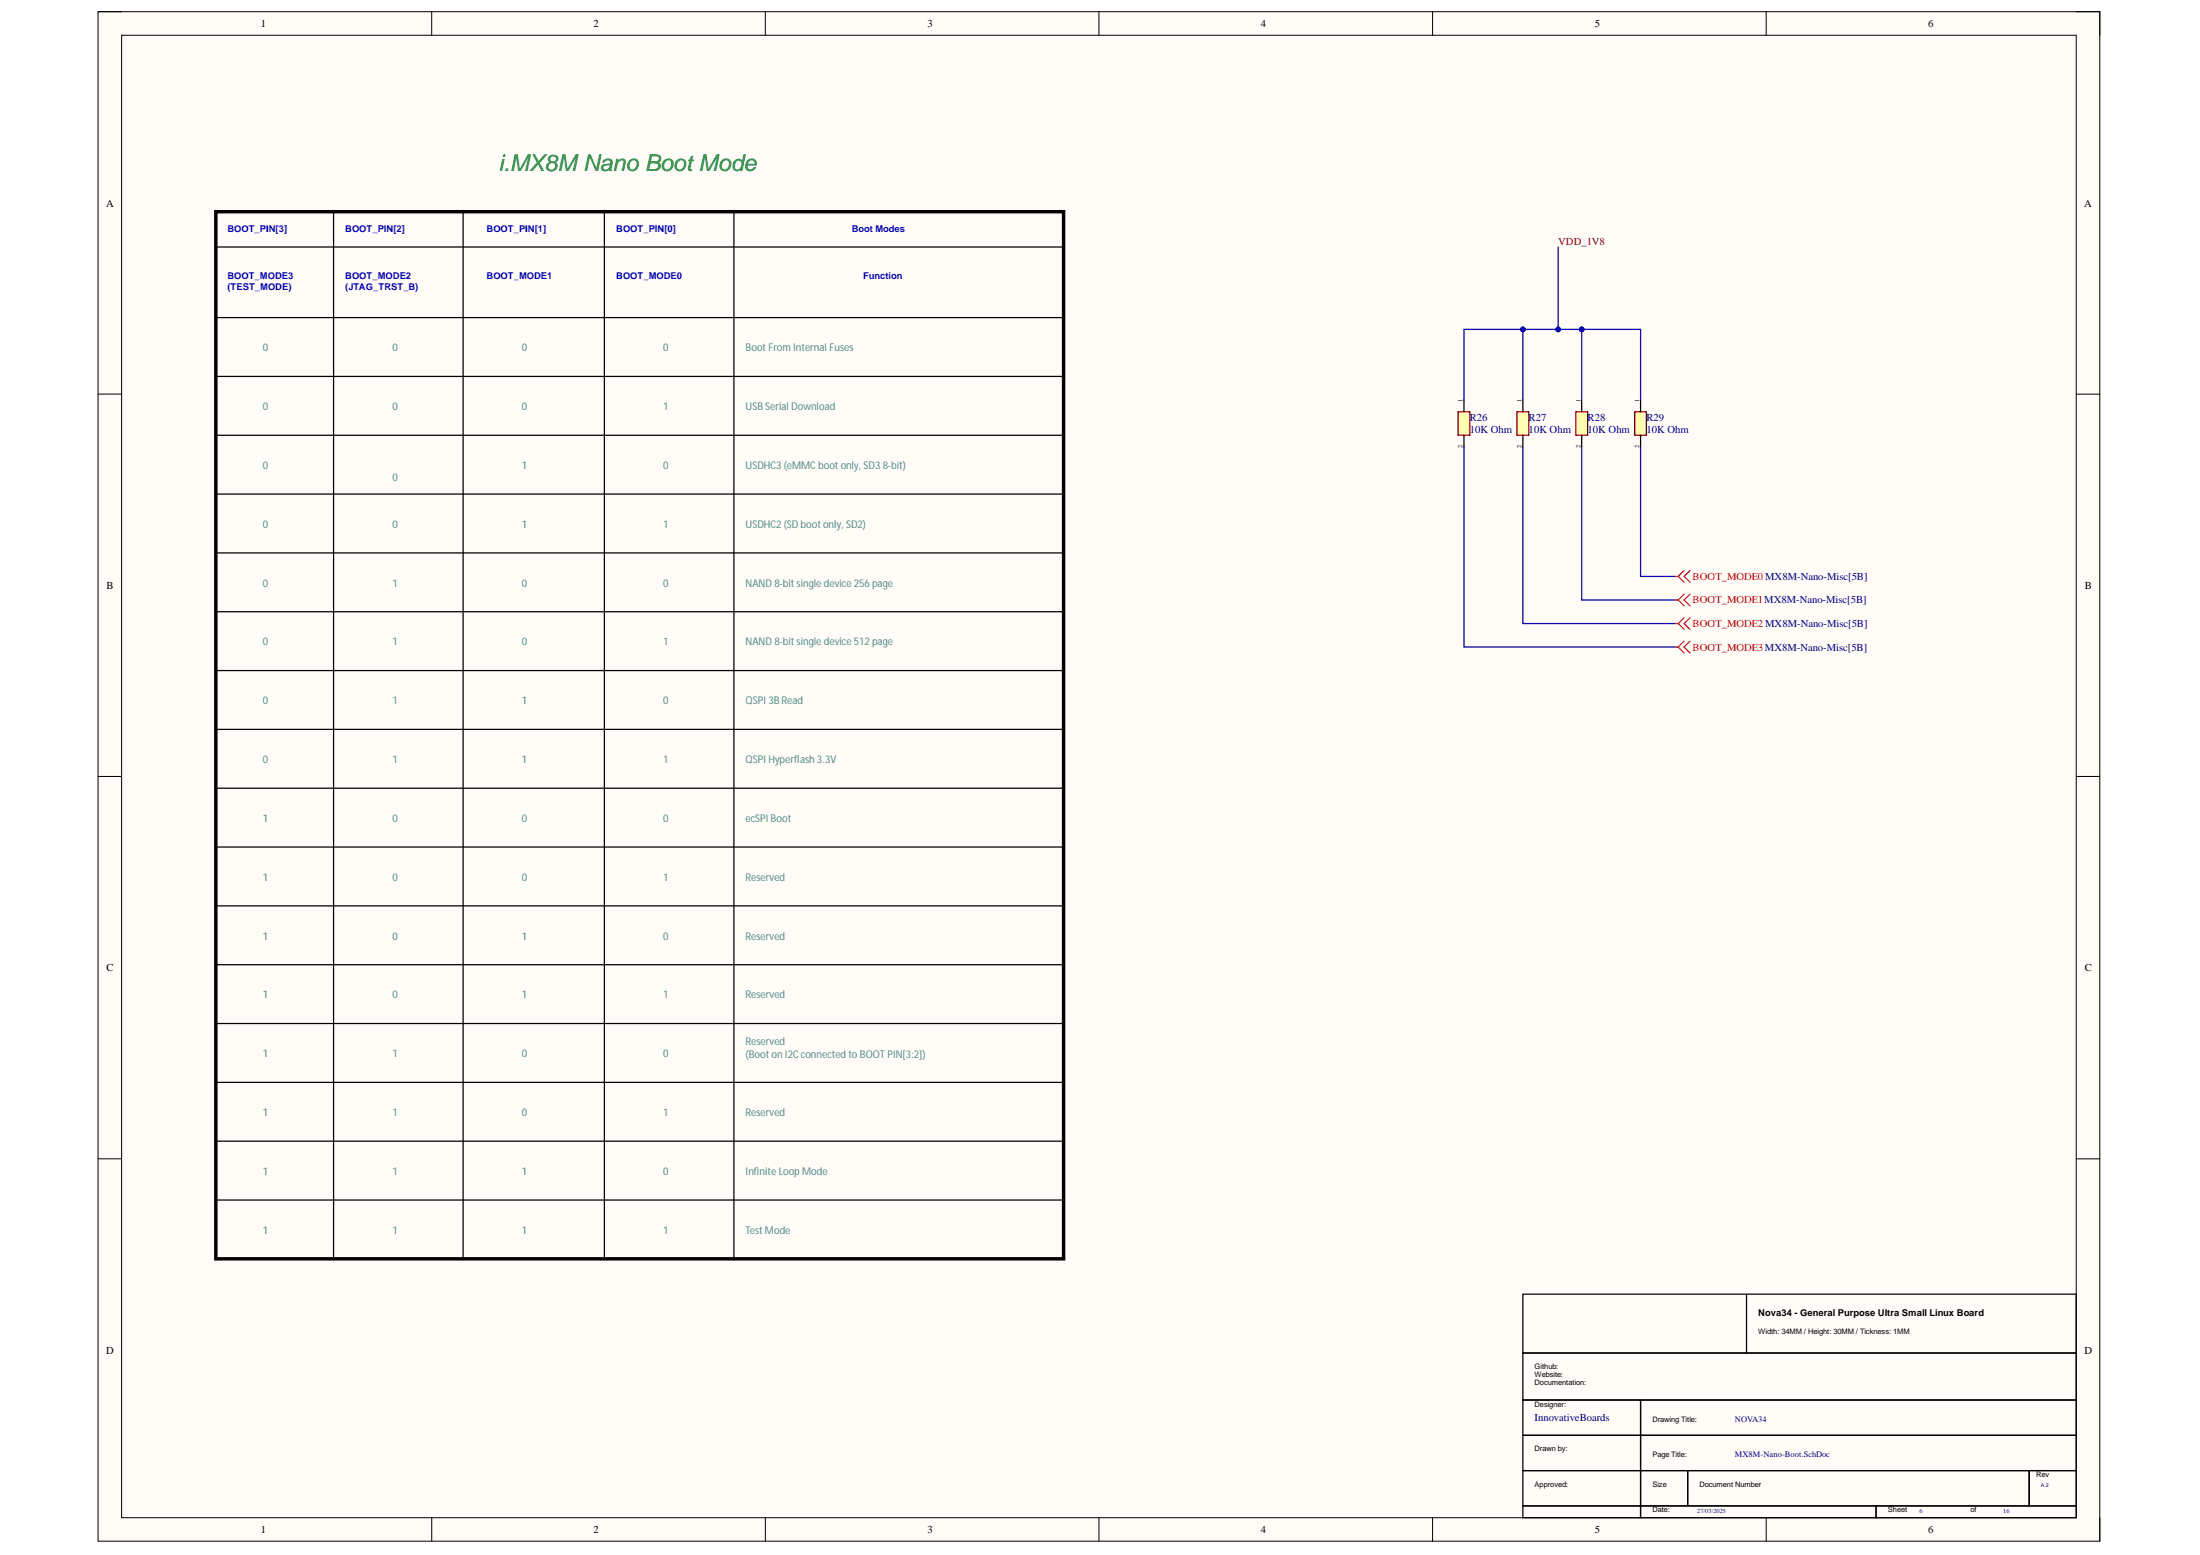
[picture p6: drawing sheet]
<svg xmlns="http://www.w3.org/2000/svg" width="297mm" height="210mm" viewBox="0 0 297 210" stroke-linecap="round" stroke-linejoin="round" font-family="sans-serif">
<path d="M13.2 1.6h270.3v206.4h-270.3z" fill-rule="evenodd" fill="#fffcf8"/>
<path d="M13.2 1.6h270.3v206.4h-270.3z" fill="none" stroke="#000" stroke-width=".14"/>
<path d="M16.4 4.8h263.9v200.1h-263.9z" fill-rule="evenodd" fill="#fffcf8"/>
<g fill="none" stroke="#000" stroke-width=".14">
<path d="M13.2 1.6h3.2M16.4 4.8h263.9v200.1h-263.9zM58.3 1.6v3.2M103.3 1.6v3.2M148.4 1.6v3.2M193.4 1.6v3.2M238.5 1.6v3.2M280.3 1.6h3.2v3.2M13.2 53.2h3.2M280.3 53.2h3.2M13.2 104.8h3.2M280.3 104.8h3.2"/>
<path d="M13.2 156.4h3.2M280.3 156.4h3.2M58.3 204.9v3.1M103.3 204.9v3.1M148.4 204.9v3.1M193.4 204.9v3.1M238.5 204.9v3.1M283.5 204.9v3.1"/>
</g>
<g fill="none" stroke="#000" stroke-width=".17">
<path d="M29.1 33.3h114.5M45 28.6v141.3M62.5 28.6v141.3M81.6 28.6v141.3M99.1 28.6v141.3M29.1 42.9h114.5M29.1 50.8h114.5M29.1 58.8h114.5M29.1 66.7h114.5M29.1 74.6h114.5M29.1 82.6h114.5M29.1 90.5h114.5"/>
<path d="M29.1 98.5h114.5M29.1 106.4h114.5M29.1 114.3h114.5M29.1 122.3h114.5M29.1 130.2h114.5M29.1 138.2h114.5M29.1 146.1h114.5M29.1 154h114.5M29.1 162h114.5M205.6 174.7h74.7v7.9h-74.7zM235.8 174.7v7.9M205.6 189h15.9v4.7h-15.9z"/>
<path d="M205.6 193.7h15.9v4.8h-15.9zM205.6 198.5h15.9v4.8h-15.9zM205.6 182.6h74.7v6.4h-74.7zM221.5 189h58.8v4.7h-58.8zM221.5 193.7h58.8v4.8h-58.8zM221.5 198.5h6.4v4.8h-6.4zM227.9 198.5h46.1v4.8h-46.1zM274 198.5h6.3v4.8h-6.3zM205.6 203.3h15.9v1.6h-15.9zM221.5 203.3h31.8v1.6h-31.8zM253.3 203.3h27v1.6h-27z"/>
</g>
<path d="M29.1 28.6h114.5v141.3h-114.5z" fill="none" stroke="#000" stroke-width=".47"/>
<path d="M196.9 55.6h1.6v3.2h-1.6z" fill-rule="evenodd" fill="#ffffb0"/>
<path d="M196.9 55.6h1.6v3.2h-1.6z" fill="none" stroke="#800000" stroke-width=".17"/>
<path d="M197.7 54v1.6M197.7 58.8v1.5" fill="none" stroke="#000" stroke-width=".17"/>
<path d="M204.8 55.6h1.6v3.2h-1.6z" fill-rule="evenodd" fill="#ffffb0"/>
<path d="M204.8 55.6h1.6v3.2h-1.6z" fill="none" stroke="#800000" stroke-width=".17"/>
<path d="M205.6 54v1.6M205.6 58.8v1.5" fill="none" stroke="#000" stroke-width=".17"/>
<path d="M212.8 55.6h1.6v3.2h-1.6z" fill-rule="evenodd" fill="#ffffb0"/>
<path d="M212.8 55.6h1.6v3.2h-1.6z" fill="none" stroke="#800000" stroke-width=".17"/>
<path d="M213.6 54v1.6M213.6 58.8v1.5" fill="none" stroke="#000" stroke-width=".17"/>
<path d="M220.7 55.6h1.6v3.2h-1.6z" fill-rule="evenodd" fill="#ffffb0"/>
<path d="M220.7 55.6h1.6v3.2h-1.6z" fill="none" stroke="#800000" stroke-width=".17"/>
<path d="M221.5 54v1.6M221.5 58.8v1.5" fill="none" stroke="#000" stroke-width=".17"/>
<path d="M197.7 54v-9.5h23.8v9.5" fill="none" stroke="#000080" stroke-width=".17"/>
<circle cx="205.6" cy="44.5" r=".32" fill="#000080"/>
<circle cx="205.6" cy="44.5" r=".32" fill="none" stroke="#000080" stroke-width=".14"/>
<circle cx="210.4" cy="44.5" r=".32" fill="#000080"/>
<circle cx="210.4" cy="44.5" r=".32" fill="none" stroke="#000080" stroke-width=".14"/>
<circle cx="213.6" cy="44.5" r=".32" fill="#000080"/>
<circle cx="213.6" cy="44.5" r=".32" fill="none" stroke="#000080" stroke-width=".14"/>
<path d="M213.6 44.5v9.5" fill="none" stroke="#000080" stroke-width=".17"/>
<circle cx="213.6" cy="44.5" r=".32" fill="#000080"/>
<circle cx="213.6" cy="44.5" r=".32" fill="none" stroke="#000080" stroke-width=".14"/>
<path d="M205.6 44.5v9.5" fill="none" stroke="#000080" stroke-width=".17"/>
<circle cx="205.6" cy="44.5" r=".32" fill="#000080"/>
<circle cx="205.6" cy="44.5" r=".32" fill="none" stroke="#000080" stroke-width=".14"/>
<path d="M210.4 33.3v11.2" fill="none" stroke="#000080" stroke-width=".17"/>
<circle cx="210.4" cy="44.5" r=".32" fill="#000080"/>
<circle cx="210.4" cy="44.5" r=".32" fill="none" stroke="#000080" stroke-width=".14"/>
<path d="M197.7 60.3v27h28.6M205.6 60.3v23.9h20.7M213.6 60.3v20.7h12.7M221.5 60.3v17.5h4.8" fill="none" stroke="#000080" stroke-width=".17"/>
<g fill="none" stroke="#f00" stroke-width=".17">
<path d="M226.3 77.8h.3M226.6 77.8l.8 .8M227.4 77l-.8 .8M228.2 77l-.8 .8 .8 .8M226.3 81h.3M226.3 84.2h.3M226.3 87.3h.3M226.6 81l.8 .8M226.6 84.2l.8 .8M226.6 87.3l.8 .8M227.4 80.2l-.8 .8M227.4 83.4l-.8 .8"/>
<path d="M227.4 86.5l-.8 .8M228.2 80.2l-.8 .8 .8 .8M228.2 83.4l-.8 .8 .8 .8M228.2 86.5l-.8 .8 .8 .8"/>
</g>
<text font-size="3.1" fill="#008200" x="67.3" y="23.1">i.MX8M Nano Boot Mode</text>
<g font-size="1.4">
<text x="35.2" y="3.6">1</text>
<text x="80.1" y="3.6">2</text>
<text x="125.2" y="3.6">3</text>
<text x="170.2" y="3.6">4</text>
<text x="215.3" y="3.6">5</text>
<text x="260.3" y="3.6">6</text>
<text x="14.3" y="27.9">A</text>
<text x="281.4" y="27.9">A</text>
<text x="14.4" y="79.5">B</text>
<text x="281.5" y="79.5">B</text>
<text x="14.4" y="131.1">C</text>
<text x="281.5" y="131.1">C</text>
<text x="14.3" y="182.7">D</text>
<text x="281.4" y="182.7">D</text>
<text x="35.2" y="206.9">1</text>
<text x="80.1" y="206.9">2</text>
<text x="125.2" y="206.9">3</text>
<text x="170.2" y="206.9">4</text>
<text x="215.3" y="206.9">5</text>
<text x="260.3" y="206.9">6</text>
</g>
<text font-size="1.4" fill="#800000" x="210.4" y="33">VDD_1V8</text>
<g font-size="1.4" fill="#428284">
<text x="35.5" y="47.4">0</text>
<text x="53" y="47.4">0</text>
<text x="70.5" y="47.4">0</text>
<text x="89.5" y="47.4">0</text>
<text x="100.7" y="47.4">BootFromInternal Fuses</text>
<text x="35.5" y="55.3">0</text>
<text x="53" y="55.3">0</text>
<text x="70.5" y="55.3">0</text>
<text x="89.5" y="55.3">1</text>
<text x="100.7" y="55.3">USBSerial Download</text>
<text x="35.5" y="63.3">0</text>
<text x="53" y="64.9">0</text>
<text x="70.5" y="63.3">1</text>
<text x="89.5" y="63.3">0</text>
<text x="100.7" y="63.3">USDHC3(eMMCbootonly, SD38-bit)</text>
<text x="35.5" y="71.2">0</text>
<text x="53" y="71.2">0</text>
<text x="70.5" y="71.2">1</text>
<text x="89.5" y="71.2">1</text>
<text x="100.7" y="71.2">USDHC2(SDbootonly, SD2)</text>
<text x="35.5" y="79.2">0</text>
<text x="53" y="79.2">1</text>
<text x="70.5" y="79.2">0</text>
<text x="89.5" y="79.2">0</text>
<text x="100.7" y="79.2">NAND8-bitsingledevice256page</text>
<text x="35.5" y="87.1">0</text>
<text x="53" y="87.1">1</text>
<text x="70.5" y="87.1">0</text>
<text x="89.5" y="87.1">1</text>
<text x="100.7" y="87.1">NAND8-bitsingledevice512page</text>
<text x="35.5" y="95.1">0</text>
<text x="53" y="95.1">1</text>
<text x="70.5" y="95.1">1</text>
<text x="89.5" y="95.1">0</text>
<text x="100.7" y="95.1">QSPI 3BRead</text>
<text x="35.5" y="103">0</text>
<text x="53" y="103">1</text>
<text x="70.5" y="103">1</text>
<text x="89.5" y="103">1</text>
<text x="100.7" y="103">QSPI Hyperflash3.3V</text>
<text x="35.5" y="110.9">1</text>
<text x="53" y="110.9">0</text>
<text x="70.5" y="110.9">0</text>
<text x="89.5" y="110.9">0</text>
<text x="100.7" y="110.9">ecSPI Boot</text>
<text x="35.5" y="118.9">1</text>
<text x="53" y="118.9">0</text>
<text x="70.5" y="118.9">0</text>
<text x="89.5" y="118.9">1</text>
<text x="100.7" y="118.9">Reserved</text>
<text x="35.5" y="126.8">1</text>
<text x="53" y="126.8">0</text>
<text x="70.5" y="126.8">1</text>
<text x="89.5" y="126.8">0</text>
<text x="100.7" y="126.8">Reserved</text>
<text x="35.5" y="134.7">1</text>
<text x="53" y="134.7">0</text>
<text x="70.5" y="134.7">1</text>
<text x="89.5" y="134.7">1</text>
<text x="100.7" y="134.7">Reserved</text>
<text x="35.5" y="142.7">1</text>
<text x="53" y="142.7">1</text>
<text x="70.5" y="142.7">0</text>
<text x="89.5" y="142.7">0</text>
<text x="100.7" y="141.1">Reserved</text>
<text x="100.7" y="142.8">(BootonI2CconnectedtoBOOTPIN[3:2])</text>
<text x="35.5" y="150.6">1</text>
<text x="53" y="150.6">1</text>
<text x="70.5" y="150.6">0</text>
<text x="89.5" y="150.6">1</text>
<text x="100.7" y="150.6">Reserved</text>
<text x="35.5" y="158.6">1</text>
<text x="53" y="158.6">1</text>
<text x="70.5" y="158.6">1</text>
<text x="89.5" y="158.6">0</text>
<text x="100.7" y="158.6">InfiniteLoopMode</text>
<text x="35.5" y="166.5">1</text>
<text x="53" y="166.5">1</text>
<text x="70.5" y="166.5">1</text>
<text x="89.5" y="166.5">1</text>
<text x="100.7" y="166.5">TestMode</text>
</g>
<g font-size="1.4" fill="#000080">
<text x="198.4" y="56.9">R26</text>
<text x="198.4" y="58.4">10K Ohm</text>
<text x="206.4" y="56.9">R27</text>
<text x="206.4" y="58.4">10K Ohm</text>
<text x="214.3" y="56.9">R28</text>
<text x="214.3" y="58.4">10K Ohm</text>
<text x="222.3" y="56.9">R29</text>
<text x="222.3" y="58.4">10K Ohm</text>
<text x="207.2" y="191.9">InnovativeBoards</text>
</g>
<g font-size="1.4" fill="#f00">
<text x="228.5" y="78.3">BOOT_MODE0 MX8M-Nano-Misc[5B]</text>
<text x="228.5" y="81.5">BOOT_MODE1MX8M-Nano-Misc[5B]</text>
<text x="228.5" y="84.6">BOOT_MODE2 MX8M-Nano-Misc[5B]</text>
<text x="228.5" y="87.8">BOOT_MODE3MX8M-Nano-Misc[5B]</text>
</g>
<g font-size="1.3" fill="#00f">
<text x="30.7" y="31.3">BOOT_PIN[3]</text>
<text x="46.6" y="31.3">BOOT_PIN[2]</text>
<text x="65.7" y="31.3">BOOT_PIN[1]</text>
<text x="83.2" y="31.3">BOOT_PIN[0]</text>
<text x="115" y="31.3">Boot Modes</text>
<text x="30.7" y="37.7">BOOT_MODE3</text>
<text x="30.7" y="39.1">(TEST_MODE)</text>
<text x="46.6" y="37.7">BOOT_MODE2</text>
<text x="46.6" y="39.1">(JTAG_TRST_B)</text>
<text x="65.7" y="37.7">BOOT_MODE1</text>
<text x="83.2" y="37.7">BOOT_MODE0</text>
<text x="116.6" y="37.7">Function</text>
</g>
<text font-size="1.3" x="237.4" y="177.6">Nova34 - General Purpose Ultra Small Linux Board</text>
<g font-size="1.1" fill="#000080">
<text x="234.2" y="191.9">NOVA34</text>
<text x="234.2" y="196.7">MX8M-Nano-Boot.SchDoc</text>
</g>
<g font-size="1">
<text x="207.2" y="184.8">Github:</text>
<text x="207.2" y="185.9">Website:</text>
<text x="237.4" y="180">Width: 34MM / Height: 30MM / Tickness: 1MM</text>
<text x="207.2" y="189.9">Designer:</text>
<text x="207.2" y="187">Documentation:</text>
<text x="223.1" y="191.9">Drawing Title:</text>
<text x="207.2" y="195.9">Drawn by:</text>
<text x="223.1" y="196.7">Page Title:</text>
<text x="207.2" y="200.7">Approved:</text>
<text x="223.1" y="200.7">Size</text>
<text x="229.4" y="200.7">Document Number</text>
<text x="274.9" y="199.4">Rev</text>
<text x="223.1" y="204.2">Date:</text>
<text x="254.9" y="204.2">Sheet</text>
<text x="266" y="204.2">of</text>
</g>
<g font-size=".8">
<text x="197.5" y="54.3" transform="rotate(-90 197.5 54.3)">1</text>
<text x="205.4" y="54.3" transform="rotate(-90 205.4 54.3)">1</text>
<text x="213.4" y="54.3" transform="rotate(-90 213.4 54.3)">1</text>
<text x="221.3" y="54.3" transform="rotate(-90 221.3 54.3)">1</text>
<text x="197.5" y="60.4" transform="rotate(-90 197.5 60.4)">2</text>
<text x="205.4" y="60.4" transform="rotate(-90 205.4 60.4)">2</text>
<text x="213.4" y="60.4" transform="rotate(-90 213.4 60.4)">2</text>
<text x="221.3" y="60.4" transform="rotate(-90 221.3 60.4)">2</text>
</g>
<g font-size=".8" fill="#000080">
<text x="229.2" y="204.2">27/03/2025</text>
<text x="259.2" y="204.2">6</text>
<text x="270.5" y="204.2">16</text>
</g>
<text font-size=".7" fill="#000080" x="275.5" y="200.7">A.2</text>
</svg>
